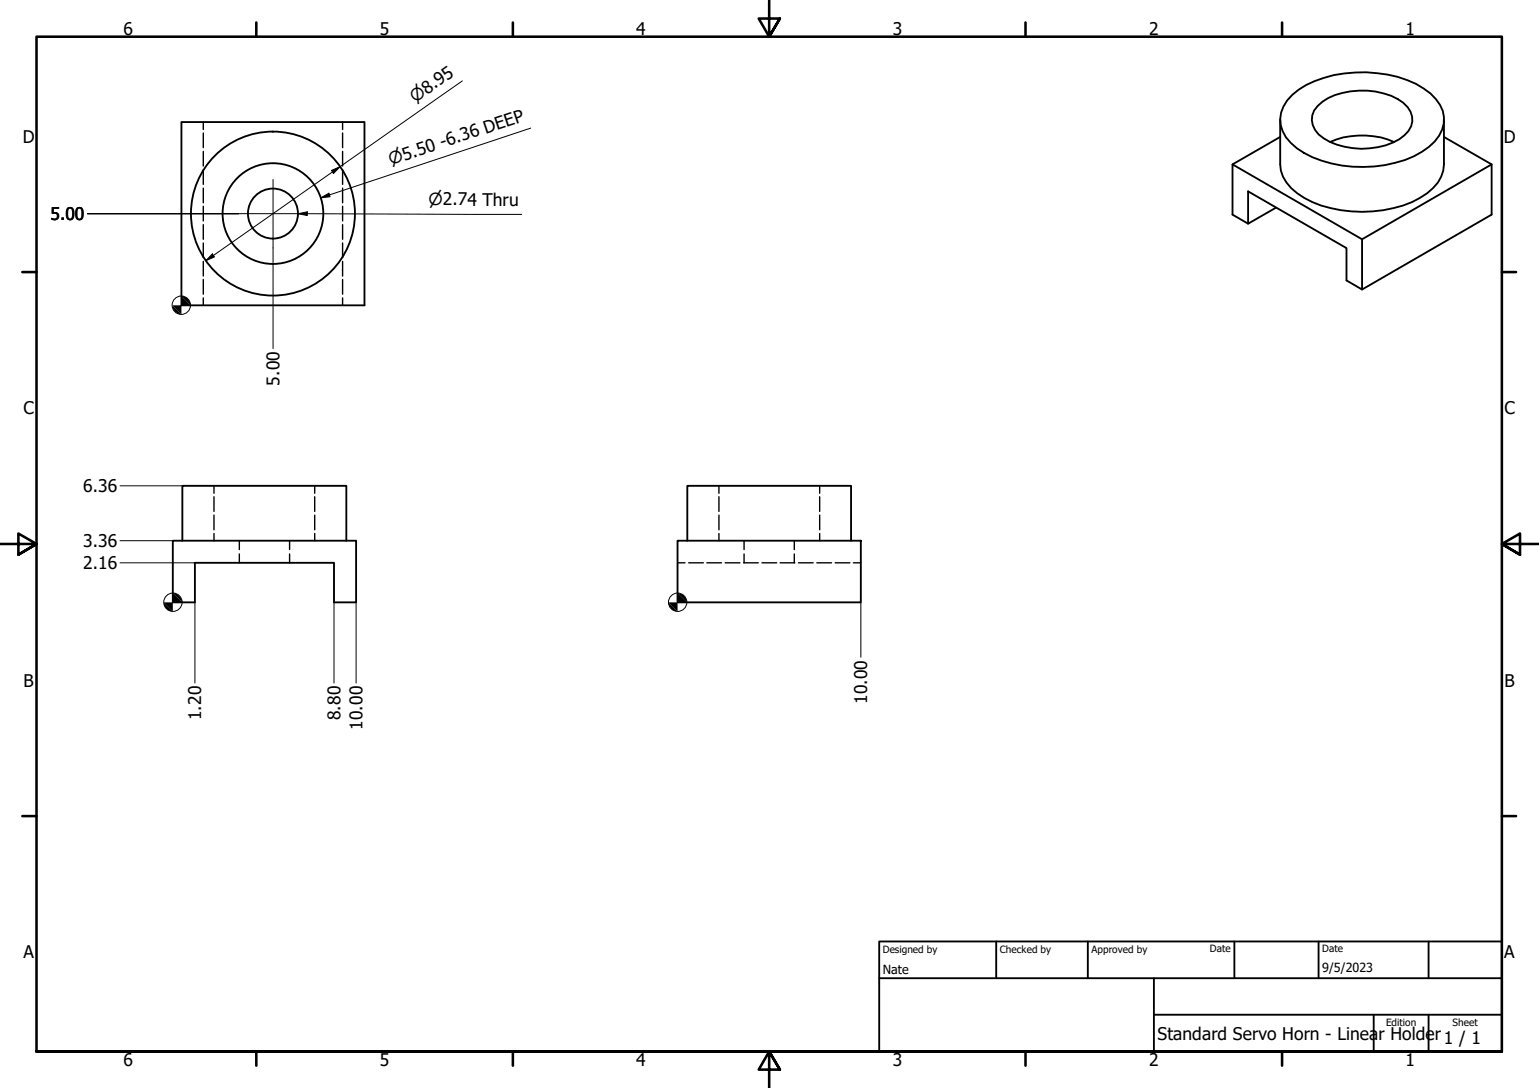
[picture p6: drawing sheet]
<svg xmlns="http://www.w3.org/2000/svg" width="420mm" height="297mm" viewBox="0 0 420 297" stroke-linecap="round" stroke-linejoin="round" font-family="sans-serif">
<!-- layer: Visible (ISO) -->
<g fill="none" stroke="#000" stroke-width=".51">
<path d="M49.5 33.3h50v50.1h-50zM349.5 32.7v12.2a11.3 11.3 0 0 0 6.5 9.1 34.5 34.5 0 0 0 24.4 2.8 21 21 0 0 0 12.2-7l.8-1.6 .6-1.6 .2-1.7v-12.2M349.5 37.4l-13 7.5M352.8 25.9a27.2 27.2 0 0 1 17.2-6.1 32 32 0 0 1 18.7 4.4 9.9 9.9 0 0 1 5.4 9.6 11.1 11.1 0 0 1-5.9 7.7 33.9 33.9 0 0 1-24.7 3.1 21.3 21.3 0 0 1-12.4-7.1 8.4 8.4 0 0 1 1.7-11.6zM359.7 28.9a16 16 0 0 1 11.3-4.1 19.2 19.2 0 0 1 12.1 3.3 5.4 5.4 0 0 1 .3 8.8 18.3 18.3 0 0 1-14.1 3.5 17.1 17.1 0 0 1-9.3-3.7 5.2 5.2 0 0 1-.3-7.8zM363.1 38.8a22.2 22.2 0 0 1 17.5 0M394.2 37.4l13 7.5v13.7l-35.3 20.4-4.3-2.4v-8.9l-26.9-15.5v8.9l7.7-4.4M407.2 44.9l-35.3 20.4M340.7 61.1l-4.2-2.5v-13.7l35.4 20.4v13.7M47.2 147.6h50v16.9h-6v-10.8h-38v10.8h-6zM49.8 147.6v-15h44.8v15M185 147.6h50v16.9h-50z"/>
<path d="M187.6 147.6v-15h44.7v15"/>
<circle cx="74.5" cy="58.3" r="22.4"/>
<circle cx="74.5" cy="58.3" r="13.7"/>
<circle cx="74.5" cy="58.3" r="6.8"/>
</g>
<!-- layer: Hidden (ISO) -->
<g fill="none" stroke="#000" stroke-width=".38">
<path d="M55.5 33.3v2.1M55.5 36.3v4M93.5 33.3v2.1M93.5 36.3v4M55.5 41.3v4M55.5 46.3v4M55.5 51.4v4M55.5 56.3v4M93.5 41.3v4M93.5 46.3v4M93.5 51.4v4M93.5 56.3v4"/>
<path d="M55.5 61.3v4M55.5 66.3v4M55.5 71.4v4M55.5 76.3v4M93.5 61.3v4M93.5 66.3v4M93.5 71.4v4M93.5 76.3v4M55.5 81.3v2.1M93.5 81.3v2.1M58.4 132.6v2.1M58.4 135.6v4"/>
<path d="M85.9 132.6v2.1M85.9 135.6v4M196.3 132.6v2.1M196.3 135.6v4M223.8 132.6v2.1M223.8 135.6v4M58.4 140.6v4M58.4 145.7v1.9M65.3 147.6v2.4M65.3 151.2v2.5M79.1 147.6v2.4M79.1 151.2v2.5"/>
<path d="M85.9 140.6v4M85.9 145.7v1.9M185 153.7h2M188 153.7h4M193 153.7h4M196.3 140.6v4M196.3 145.7v1.9M198 153.7h4M203 153.7h4M203.1 147.6v2.4M203.1 151.2v2.5M208 153.7h4"/>
<path d="M213 153.7h4M216.9 147.6v2.4M216.9 151.2v2.5M218 153.7h4M223 153.7h4M223.8 140.6v4M223.8 145.7v1.9M228 153.7h4M233 153.7h2"/>
</g>
<!-- layer: Border (ISO) -->
<g fill="none" stroke="#000" stroke-width=".7">
<path d="M70 6.1v3.9M140 6.1v3.9M210 0v10l-2.9-4.9h5.8l-2.9 4.9 2.9-4.9M280 6.1v3.9M350 6.1v3.9M6.1 74.3h3.9M410 74.3h3.9M0 148.5h10l-5-2.8v5.7l5-2.9-5 2.9M420 148.5h-10l5-2.8v5.7l-5-2.9 5 2.9M6.1 222.8h3.9M410 222.8h3.9M10 287.1v-277.1h400v277.1h-400h400"/>
<path d="M70 287.1v3.8M140 287.1v3.8M212.9 292l-2.9-4.9 2.9 4.9h-5.8l2.9-4.9v9.9M280 287.1v3.8M350 287.1v3.8"/>
</g>
<!-- layer: Title (ISO) -->
<path d="M240 257h170v30.1h-170zM272 257v10.1M297 257v10.1M337 257v10.1M360 257v10.1M390 257v10.1M240 267.1h170M315 277h95M315 267.1v20M375 277v10.1M390 277v10.1" fill="none" stroke="#000" stroke-width=".51"/>
<!-- layer: Center Mark (ISO) -->
<path d="M65.2 58.3h18.7M74.5 49v18.7" fill="none" stroke="#000" stroke-width=".27"/>
<!-- layer: Symbol (ISO) -->
<path d="M144.9 35l-57.3 19M81.4 58.3l2.5-.5v1.1zM81.4 58.3l61 .2M87.6 54l2.2-1.2 .3 .9z" fill="none" stroke="#000" stroke-width=".27"/>
<g fill="#000">
<path d="M81.4 58.3l2.5-.5v1.1z" fill-rule="evenodd"/>
<path d="M87.6 54l2.2-1.2 .3 .9z" fill-rule="evenodd"/>
</g>
<!-- layer: Dimension (ISO) -->
<g fill="none" stroke="#000" stroke-width=".27">
<path d="M126.2 22.1l-70 49.1M23.9 58.3h41.3M90.5 46.5l2.3-1-1.7 1.9zM58 69.3l.5 .9-2.3 1zM74.5 67.7v27.5M32.8 132.6h17M32.8 153.7h20.4M32.8 147.6h14.4M53.2 164.5v22M91.2 164.5v22M97.2 164.5v22M235 164.5v14.9"/>
<circle cx="49.5" cy="83.3" r="2.51"/>
<circle cx="47.2" cy="164.4" r="2.51"/>
<circle cx="185" cy="164.4" r="2.51"/>
</g>
<g fill="#000">
<path d="M90.5 46.5l2.3-1-1.7 1.9z" fill-rule="evenodd"/>
<path d="M58 69.3l.5 .9-2.3 1z" fill-rule="evenodd"/>
<path d="M47.1 83.4l2.4 2.4a2.49 2.49 0 0 1-2.4-2.4z" fill-rule="evenodd"/>
<path d="M49.5 80.8l2.5 2.6h-4.9l2.4 2.4z" fill-rule="evenodd"/>
<path d="M49.5 80.8a2.49 2.49 0 0 1 2.5 2.6z" fill-rule="evenodd"/>
<path d="M44.7 164.5l2.5 2.4a2.39 2.39 0 0 1-2.5-2.4z" fill-rule="evenodd"/>
<path d="M47.2 161.9l2.5 2.6h-5l2.5 2.4z" fill-rule="evenodd"/>
<path d="M47.2 161.9a2.6 2.6 0 0 1 2.5 2.6z" fill-rule="evenodd"/>
<path d="M182.5 164.5l2.5 2.4a2.49 2.49 0 0 1-2.5-2.4z" fill-rule="evenodd"/>
<path d="M185 161.9l2.5 2.6h-5l2.5 2.4z" fill-rule="evenodd"/>
<path d="M185 161.9a2.6 2.6 0 0 1 2.5 2.6z" fill-rule="evenodd"/>
</g>
<g font-size="4.8">
<text x="33.7" y="9.6">6</text>
<text x="103.7" y="9.6">5</text>
<text x="173.7" y="9.6">4</text>
<text x="243.7" y="9.6">3</text>
<text x="313.7" y="9.6">2</text>
<text x="383.7" y="9.6">1</text>
<text x="6.2" y="38.9">D</text>
<text x="410.5" y="38.9">D</text>
<text x="13.8" y="60.1">5.00</text>
<text x="76.3" y="105.3" transform="rotate(-90 76.3 105.3)">5.00</text>
<text x="6.4" y="113.1">C</text>
<text x="410.7" y="113.1">C</text>
<text x="22.7" y="134.4">6.36</text>
<text x="22.7" y="149.4">3.36</text>
<text x="22.7" y="155.4">2.16</text>
<text x="6.4" y="187.4">B</text>
<text x="410.7" y="187.4">B</text>
<text x="54.9" y="196.6" transform="rotate(-90 54.9 196.6)">1.20</text>
<text x="93" y="196.6" transform="rotate(-90 93 196.6)">8.80</text>
<text x="236.7" y="192.1" transform="rotate(-90 236.7 192.1)">10.00</text>
<text x="98.9" y="199.2" transform="rotate(-90 98.9 199.2)">10.00</text>
<text x="6.4" y="261.7">A</text>
<text x="410.7" y="261.7">A</text>
<text x="316" y="283.8">Standard Servo Horn - Linea</text>
<text x="376.4" y="283.8">r Holder1 / 1</text>
<text x="33.7" y="290.9">6</text>
<text x="103.7" y="290.9">5</text>
<text x="173.7" y="290.9">4</text>
<text x="243.7" y="290.9">3</text>
<text x="313.7" y="290.9">2</text>
<text x="383.7" y="290.9">1</text>
</g>
<g font-size="4.6">
<text x="113.3" y="28.2" transform="rotate(-35 113.3 28.2)">⌀8.95</text>
<text x="106.7" y="45.1" transform="rotate(-18 106.7 45.1)">⌀5.50 -6.36 DEEP</text>
<text x="117" y="56.1">⌀2.74 Thru</text>
</g>
<g font-size="3.4">
<text x="241" y="266">Nate</text>
<text x="361" y="265.5">9/5/2023</text>
</g>
<g font-size="2.7">
<text x="241" y="260.1">Designed by</text>
<text x="273" y="260.1">Checked by</text>
<text x="298" y="260.1">Approved by</text>
<text x="330.3" y="260">Date</text>
<text x="361" y="260">Date</text>
<text x="378.4" y="280.1">Edition</text>
<text x="396.6" y="280.1">Sheet</text>
</g>
</svg>
